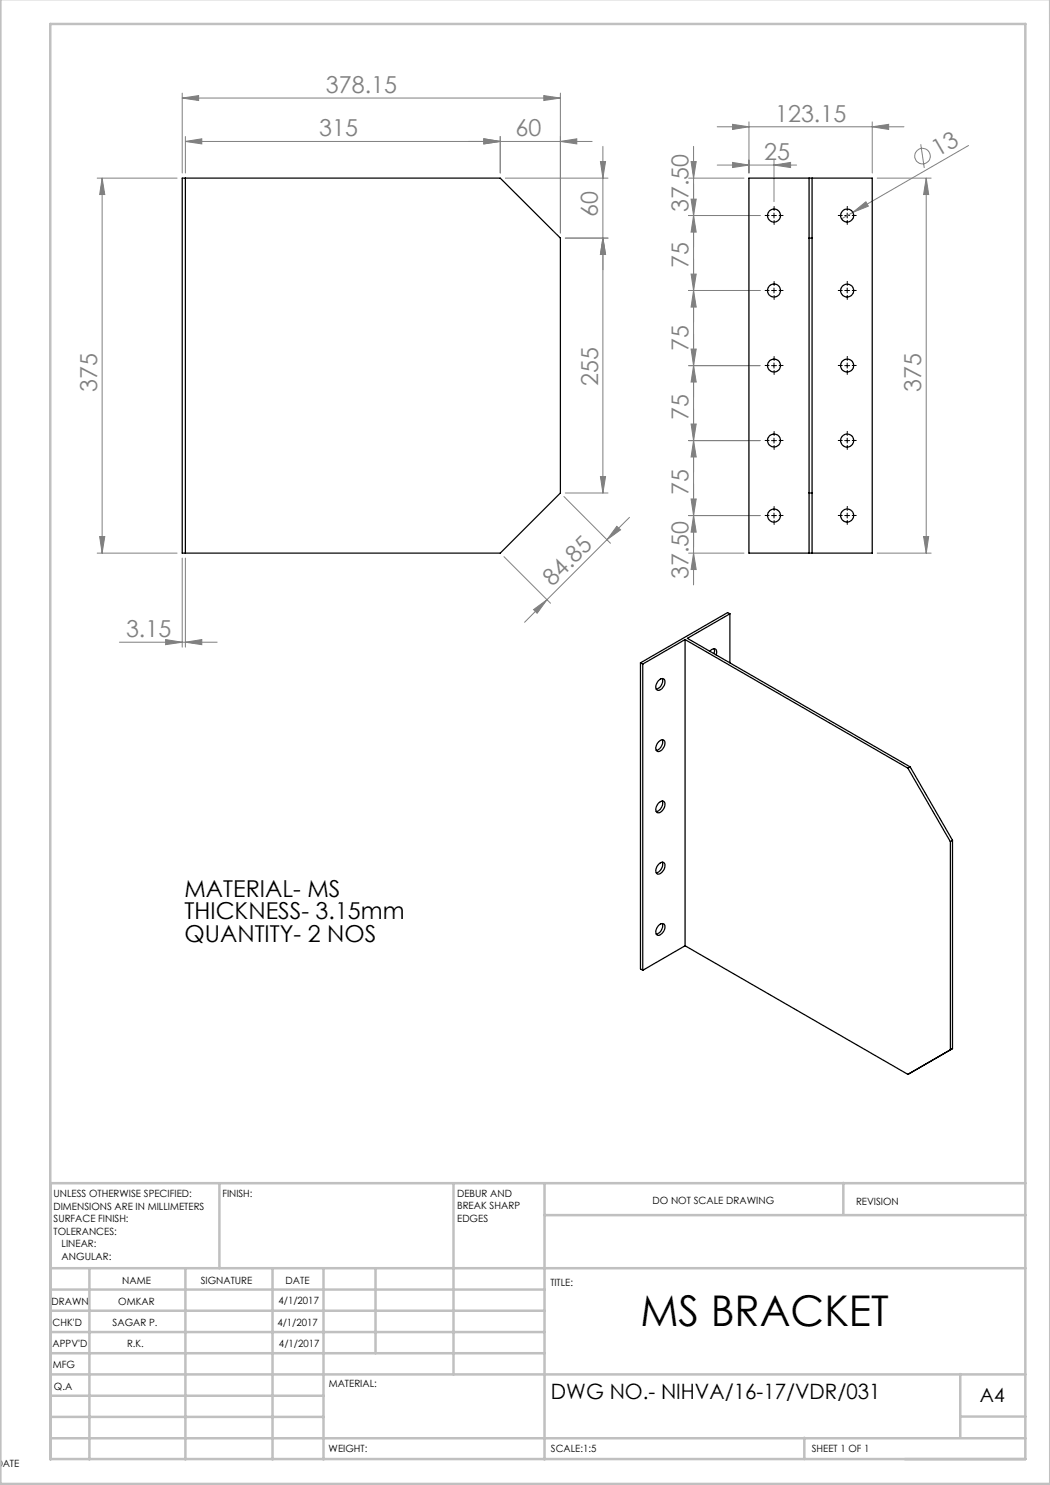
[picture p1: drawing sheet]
<svg xmlns="http://www.w3.org/2000/svg" width="210mm" height="297mm" viewBox="0 0 210 297" stroke-linecap="round" stroke-linejoin="round" font-family="sans-serif">
<g fill="none" stroke="#808080" stroke-width=".2">
<path d="M36.4 19.6l3.3-.5v1zM36.4 18.6v16M36.4 19.6h75.7M108.8 19.1l3.3 .5-3.3 .5zM112.1 18.6v28M19.4 35.6h16M20.4 35.6l.6 3.3h-1.1zM20.4 35.6v75M37.1 28.3l3.3-.5v1zM37.1 28.3h81.3M37.1 27.3v7.3M96.8 27.8l3.2 .5-3.2 .5z"/>
<path d="M100 27.3v7.3M101.1 35.6h20.5M112.1 28.3l3.3-.5v1zM120.1 32.3h1l-.5 3.3zM120.6 29.3v69.3M137.7 35.6h11.1M138.2 32.3h1l-.5 3.3zM138.2 39.8h1l-.5 3.3zM138.7 29.3v87.7M143.4 25.4h37.4M143.4 33h15.9M146.5 24.9l3.3 .5-3.3 .5z"/>
<path d="M146.5 32.5l3.3 .5-3.3 .5zM149.8 24.4v10.2M154.8 33l3.3-.5v1zM154.8 32v8.3M174.4 25.4l3.3-.5v1zM174.4 24.4v10.2M175.4 35.6h10.8M184.1 28.9l.8 4.7M185.2 35.6l.5 3.3h-1zM185.2 35.6v75M193.7 29.1l-23.1 13.4M120.6 47.6l.5 3.3h-1z"/>
<path d="M121.6 47.6h-8.5M137.7 43.1h14.3M137.7 58.1h14.3M138.2 54.8h1l-.5 3.3zM138.7 43.1l.5 3.3h-1zM138.7 58.1l.5 3.3h-1zM170.6 42.5l2.6-2.1 .5 .8zM170.6 42.5l-2.3 1.3M137.7 73.1h14.3M138.2 69.8h1l-.5 3.3zM138.7 73.1l.5 3.3h-1zM112.8 99.3l9.3 9.4"/>
<path d="M113.1 98.6h8.5M120.1 95.3h1l-.5 3.3zM137.7 88.1h14.3M138.2 84.8h1l-.5 3.3zM138.2 99.8h1l-.5 3.3zM138.7 88.1l.5 3.3h-1zM19.4 110.6h16M19.9 107.3h1.1l-.6 3.3zM36.4 111.6v17.8M37.1 111.6v17.8M100.8 111.3l9.3 9.3M109.4 119.9l-4.5 4.6"/>
<path d="M121.4 107.9l-12 12M123.4 105.3l.7 .7-2.7 1.9zM125.9 103.5l-4.5 4.4M137.7 110.6h11.1M137.7 103.1h14.3M138.7 103.1l.5 3.3h-1zM138.7 110.6l.5 3.3h-1zM175.4 110.6h10.8M184.7 107.3h1l-.5 3.3zM23.9 128.4h19.5M33.1 127.9l3.3 .5-3.3 .5zM37.1 128.4l3.3-.5v1z"/>
<path d="M106.7 121.9l2.7-2-2 2.8z"/>
<circle cx="184.5" cy="31.2" r="1.55"/>
</g>
<g fill="none" stroke="#000" stroke-width=".2" stroke-dasharray="15.2 1.3 1.3 1.3">
<path d="M153.8 43.1h-.8M153.8 58.1h-.8M154.8 42.1v-.8M154.8 44.1v.8M154.8 57.1v-.8M154.8 59.1v.8M155.8 43.1h.8M155.8 58.1h.8M168.4 58.1h-.8M168.4 43.1h-.8M169.4 57.1v-.8M169.4 59.1v.8"/>
<path d="M169.4 42.1v-.8M169.4 44.1v.8M170.4 58.1h.8M170.4 43.1h.8M153.8 73.1h-.8M154.8 72.1v-.8M154.8 74.1v.8M155.8 73.1h.8M168.4 73.1h-.8M169.4 72.1v-.8M169.4 74.1v.8M170.4 73.1h.8"/>
<path d="M153.8 88.1h-.8M154.8 87.1v-.8M154.8 89.1v.8M155.8 88.1h.8M168.4 88.1h-.8M169.4 87.1v-.8M169.4 89.1v.8M170.4 88.1h.8M153.8 103.1h-.8M154.8 102.1v-.8M154.8 104.1v.8M155.8 103.1h.8"/>
<path d="M168.4 103.1h-.8M169.4 102.1v-.8M169.4 104.1v.8M170.4 103.1h.8"/>
</g>
<g fill="none" stroke="#000" stroke-width=".2">
<path d="M154.3 43.1h1M154.3 58.1h1M154.8 42.6v1M154.8 57.6v1M168.9 43.1h1M168.9 58.1h1M169.4 42.6v1M169.4 57.6v1M154.3 73.1h1M154.8 72.6v1M168.9 73.1h1M169.4 72.6v1"/>
<path d="M154.3 88.1h1M154.8 87.6v1M168.9 88.1h1M169.4 87.6v1M154.3 103.1h1M154.8 102.6v1M168.9 103.1h1M169.4 102.6v1"/>
</g>
<g fill="none" stroke="#c0c0c0" stroke-width=".5">
<path d="M.1 -.1v296.9h209.9v-296.9M10.1 4.8h195v287h-195zM43.9 236.6v17M90.7 236.6v38.3M108.9 236.6v55.3M168.7 236.6v6.3M205.1 236.6h-195v55.3M10.1 253.6h195M10.1 257.9h98.8M17.9 253.6v38.3M37.1 253.6v38.3M54.5 253.6v38.3"/>
<path d="M64.7 253.6v38.3M75.1 253.6v17M108.9 243h96.2M10.1 270.6h98.8M10.1 266.4h98.8M10.1 262.1h98.8M10.1 279.1h54.6M10.1 274.9h195M192.1 274.8v12.7M10.1 287.7h195M10.1 283.4h54.6M160.9 287.5v4.3"/>
<path d="M192.1 283.3h13"/>
</g>
<g fill="#808080">
<path d="M170.6 42.5l2.6-2.1 .5 .8z"/>
<path d="M108.8 19.1l3.3 .5-3.3 .5zM36.4 19.6l3.3-.5v1zM174.4 25.4l3.3-.5v1zM146.5 24.9l3.3 .5-3.3 .5zM154.8 33l3.3-.5v1zM146.5 32.5l3.3 .5-3.3 .5z"/>
<path d="M96.8 27.8l3.2 .5-3.2 .5zM112.1 28.3l3.3-.5v1z"/>
<path d="M37.1 28.3l3.3-.5v1zM96.8 27.8l3.2 .5-3.2 .5zM33.1 127.9l3.3 .5-3.3 .5zM37.1 128.4l3.3-.5v1z"/>
<path d="M106.7 121.9l2.7-2-2 2.8zM123.4 105.3l.7 .7-2.7 1.9z"/>
<path d="M120.1 95.3h1l-.5 3.3zM120.6 47.6l.5 3.3h-1zM138.7 43.1l.5 3.3h-1zM138.2 32.3h1l-.5 3.3zM138.7 58.1l.5 3.3h-1zM138.2 39.8h1l-.5 3.3zM138.7 73.1l.5 3.3h-1zM138.2 54.8h1l-.5 3.3zM184.7 107.3h1l-.5 3.3zM185.2 35.6l.5 3.3h-1z"/>
<path d="M20.4 35.6l.6 3.3h-1.1zM19.9 107.3h1.1l-.6 3.3zM120.1 32.3h1l-.5 3.3zM120.6 47.6l.5 3.3h-1zM138.2 69.8h1l-.5 3.3zM138.7 88.1l.5 3.3h-1zM138.2 84.8h1l-.5 3.3zM138.7 103.1l.5 3.3h-1zM138.2 99.8h1l-.5 3.3zM138.7 110.6l.5 3.3h-1z"/>
</g>
<g fill="none" stroke="#000" stroke-width=".25">
<path d="M36.4 35.6h63.6l12.1 12v51l-12.1 12h-63.6zM37.1 35.6v75M149.8 35.6h24.6v75h-24.6zM161.8 35.6v75M162.4 35.6v75M161.8 47.6h.6M161.8 98.6h.6M128.1 132.6l.5 .2M128.1 132.6v61.2l.5 .3M128.6 132.8v61.3M131.7 136.2a.7 .7 0 0 1 .6-.5 .7 .7 0 0 1 .7 .5 1.81 1.81 0 0 1-1.4 1.9 1.06 1.06 0 0 1-.1-1.7zM132.5 135.7a1.77 1.77 0 0 1-1.3 2.1"/>
<path d="M137 127.9l44.6 25.7M137 127.9v61.3M137 127.9l-8.4 4.9M142 130.2a.69 .69 0 0 1 .7-.5 .69 .69 0 0 1 .6 .6l-.1 .7M142.8 129.7l.1 .6-.1 .4M146 122.8l-.5-.3-17.4 10.1M146 122.8l-8.5 4.9 44.5 25.7M146 122.8v9.8M131.7 148.4l.2-.2a.65 .65 0 0 1 .9-.2 .65 .65 0 0 1 .2 .9 1.43 1.43 0 0 1-1.6 1.3 1.32 1.32 0 0 1 .3-1.8zM132.5 148a1.77 1.77 0 0 1-1.3 2.1M181.6 153.6l8.5 14.7M182 153.4l-.4 .2"/>
<path d="M182 153.4l8.5 14.7M131.7 160.7l.2-.2a.65 .65 0 0 1 .9-.2 .65 .65 0 0 1 .2 .9 1.5 1.5 0 0 1-1.6 1.3 1.37 1.37 0 0 1 .3-1.8zM131.7 172.9l.2-.2a.65 .65 0 0 1 .9-.2 .65 .65 0 0 1 .2 .9 1.5 1.5 0 0 1-1.6 1.4 1.37 1.37 0 0 1 .3-1.9zM132.5 160.2a1.77 1.77 0 0 1-1.3 2.1M132.5 172.4a1.77 1.77 0 0 1-1.3 2.2M190.1 168.3v41.7M190.5 168.1l-.4 .2M190.5 168.1v41.6M131.7 185.2a.69 .69 0 0 1 .7-.5 .69 .69 0 0 1 .6 .7 1.54 1.54 0 0 1-1.6 1.6 1.37 1.37 0 0 1 .3-1.8zM132.5 184.7a1.77 1.77 0 0 1-1.3 2.1M137 189.2l44.6 25.7M137 189.2l-8.4 4.9"/>
<path d="M190.1 210l-8.5 4.9M190.5 209.7l-.4 .3M190.5 209.7l-8.9 5.2"/>
<circle cx="154.8" cy="58.1" r="1.31"/>
<circle cx="154.8" cy="43.1" r="1.31"/>
<circle cx="169.4" cy="58.1" r="1.3"/>
<circle cx="169.4" cy="43.1" r="1.3"/>
<circle cx="154.8" cy="73.1" r="1.3"/>
<circle cx="169.4" cy="73.1" r="1.3"/>
<circle cx="154.8" cy="88.1" r="1.3"/>
<circle cx="169.4" cy="88.1" r="1.31"/>
<circle cx="154.8" cy="103.1" r="1.3"/>
<circle cx="169.4" cy="103.1" r="1.31"/>
</g>
<text font-size="8.5" x="128.1" y="265.1">MS BRACKET</text>
<g font-size="4.7" fill="#808080">
<text x="65.2" y="18.6">378.15</text>
<text x="63.8" y="27.3">315</text>
<text x="103.1" y="27.3">60</text>
<text x="155" y="24.3">123.15</text>
<text x="152.9" y="32">25</text>
<text x="187.6" y="31.4" transform="rotate(-30 187.6 31.4)">13</text>
<text x="119.6" y="43.5" transform="rotate(-90 119.6 43.5)">60</text>
<text x="137.7" y="42.5" transform="rotate(-90 137.7 42.5)">37.50</text>
<text x="137.7" y="53.5" transform="rotate(-90 137.7 53.5)">75</text>
<text x="137.7" y="70.3" transform="rotate(-90 137.7 70.3)">75</text>
<text x="119.6" y="77.1" transform="rotate(-90 119.6 77.1)">255</text>
<text x="19.4" y="78.4" transform="rotate(-90 19.4 78.4)">375</text>
<text x="137.7" y="83.9" transform="rotate(-90 137.7 83.9)">75</text>
<text x="184.2" y="78.5" transform="rotate(-90 184.2 78.5)">375</text>
<text x="137.7" y="99" transform="rotate(-90 137.7 99)">75</text>
<text x="110.5" y="117.4" transform="rotate(-45 110.5 117.4)">84.85</text>
<text x="137.7" y="115.8" transform="rotate(-90 137.7 115.8)">37.50</text>
<text x="25.2" y="127.4">3.15</text>
</g>
<g font-size="4.7">
<text x="36.9" y="179.4">MATERIAL- MS</text>
<text x="36.9" y="183.9">THICKNESS- 3.15mm</text>
<text x="36.9" y="188.4">QUANTITY- 2 NOS</text>
</g>
<text font-size="4.2" x="110.2" y="279.8">DWG NO.- NIHVA/16-17/VDR/031</text>
<text font-size="3.9" x="196" y="280.4">A4</text>
<g font-size="2">
<text x="10.7" y="239.5">UNLESS OTHERWISE SPECIFIED:</text>
<text x="44.5" y="239.5">FINISH:</text>
<text x="91.4" y="239.4">DEBUR AND</text>
<text x="10.7" y="242">DIMENSIONS ARE IN MILLIMETERS</text>
<text x="10.7" y="244.5">SURFACE FINISH:</text>
<text x="91.4" y="241.9">BREAK SHARP</text>
<text x="91.4" y="244.4">EDGES</text>
<text x="130.5" y="240.8">DO NOT SCALE DRAWING</text>
<text x="171.2" y="241">REVISION</text>
<text x="10.7" y="247">TOLERANCES:</text>
<text x="12.3" y="249.5">LINEAR:</text>
<text x="12.3" y="252">ANGULAR:</text>
<text x="24.4" y="256.9">NAME</text>
<text x="40.1" y="256.8">SIGNATURE</text>
<text x="57.1" y="256.8">DATE</text>
<text x="110.1" y="257.1">TITLE:</text>
<text x="10.3" y="260.9">DRAWN</text>
<text x="23.6" y="261">OMKAR</text>
<text x="55.7" y="260.8">4/1/2017</text>
<text x="10.5" y="269.3">APPV'D</text>
<text x="10.5" y="265.2">CHK'D</text>
<text x="22.5" y="265.2">SAGAR P.</text>
<text x="25.4" y="269.3">R.K.</text>
<text x="55.5" y="265.2">4/1/2017</text>
<text x="55.8" y="269.4">4/1/2017</text>
<text x="10.6" y="273.6">MFG</text>
<text x="10.8" y="278">Q.A</text>
<text x="65.8" y="277.4">MATERIAL:</text>
<text x="-.9" y="293.5">DATE</text>
<text x="65.7" y="290.4">WEIGHT:</text>
<text x="110.2" y="290.5">SCALE:1:5</text>
<text x="162.4" y="290.4">SHEET 1 OF 1</text>
</g>
</svg>
